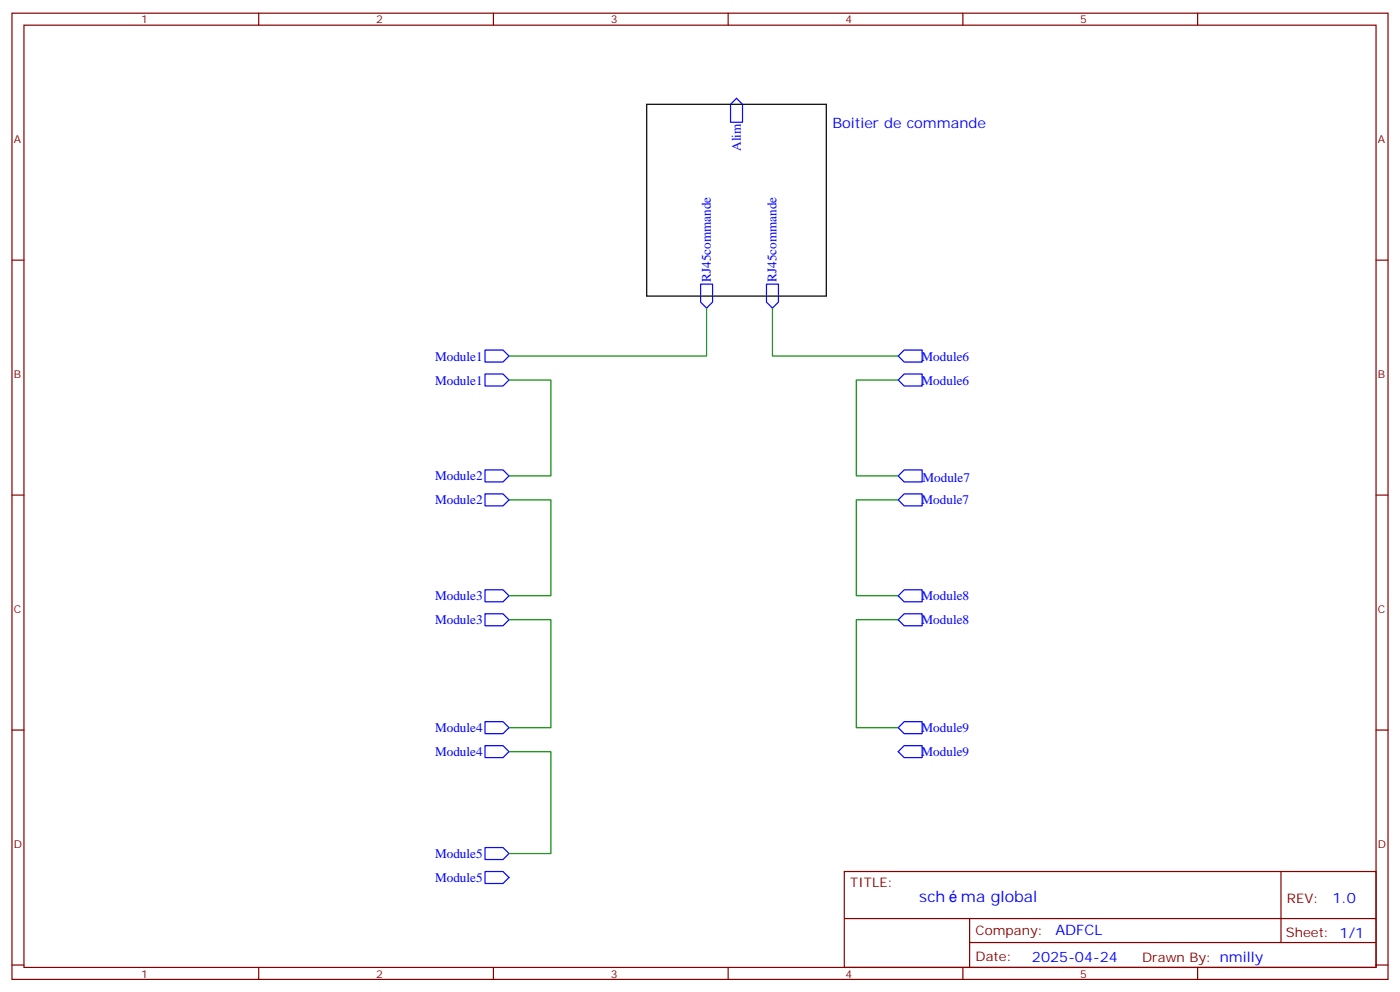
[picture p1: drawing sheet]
<svg xmlns="http://www.w3.org/2000/svg" width="412mm" height="292mm" viewBox="0 0 412 292" stroke-linecap="round" stroke-linejoin="round" font-family="sans-serif">
<g fill="none" stroke="#870000" stroke-width=".35">
<path d="M3.5 3.9h405.4v284.3h-405.4zM7.1 7.4h398.2v277.3h-398.2zM76.2 3.9v3.5M145.3 3.9v3.5M214.5 3.9v3.5M283.6 3.9v3.5M352.8 3.9v3.5M3.5 76.6h3.6M405.3 76.6h3.6M3.5 145.7h3.6M405.3 145.7h3.6M3.5 214.8h3.6"/>
<path d="M405.3 214.8h3.6M248.7 256.5h156.6v28.2h-156.6zM377.3 256.5v20.9M248.7 270.3h156.5M285.6 277.4h119.6M285.6 270.3v14.1M3.5 284h3.6M76.2 284.7v3.5M145.3 284.7v3.5M214.5 284.7v3.5M283.6 284.7v3.5M352.8 284.7v3.5"/>
<path d="M405.3 284h3.6"/>
</g>
<g fill="none" stroke="#00f" stroke-width=".35">
<path d="M217 28.9l1.7 1.8v5.3h-3.5v-5.3zM206.4 83.6h3.5v5.3l-1.8 1.8-1.7-1.8zM225.8 83.6h3.5v5.3l-1.8 1.8-1.7-1.8zM142.9 110.1h5.3l1.7 1.7-1.7 1.8h-5.3zM142.9 103h5.3l1.7 1.8-1.7 1.7h-5.3zM266.3 103h5.3v3.5h-5.3l-1.7-1.7zM266.3 110.1h5.3v3.5h-5.3l-1.7-1.8zM142.9 138.3h5.3l1.7 1.8-1.7 1.7h-5.3zM142.9 145.3h5.3l1.7 1.8-1.7 1.8h-5.3zM264.6 140.1l1.7-1.8h5.3v3.5h-5.3zM264.6 147.1l1.7-1.8h5.3v3.6h-5.3zM142.9 173.6h5.3l1.7 1.7-1.7 1.8h-5.3z"/>
<path d="M264.6 175.3l1.7-1.7h5.3v3.5h-5.3zM142.9 180.6h5.3l1.7 1.8-1.7 1.7h-5.3zM266.3 180.6h5.3v3.5h-5.3l-1.7-1.7zM142.9 212.4h5.3l1.7 1.7-1.7 1.8h-5.3zM142.9 219.4h5.3l1.7 1.8-1.7 1.8h-5.3zM266.3 219.4h5.3v3.6h-5.3l-1.7-1.8zM266.3 212.4h5.3v3.5h-5.3l-1.7-1.8zM142.9 256.5h5.3l1.7 1.7-1.7 1.8h-5.3zM142.9 249.4h5.3l1.7 1.8-1.7 1.7h-5.3z"/>
</g>
<path d="M208.1 90.7v14.1h-58.2M227.5 90.7v14.1h37.1M149.9 111.8h12.4v28.3h-12.4M264.6 111.8h-12.4v28.3h12.4M149.9 147.1h12.4v28.2h-12.4M264.6 147.1h-12.4v28.2h12.4M149.9 182.4h12.4v31.7h-12.4M264.6 182.4h-12.4v31.7h12.4M149.9 221.2h12.4v30h-12.4" fill="none" stroke="#008700" stroke-width=".35"/>
<path d="M190.5 30.7h52.9v56.4h-52.9z" fill="none" stroke="#000" stroke-width=".35"/>
<g font-size="4.6" fill="#00f">
<text x="270.8" y="265.5">sch</text>
<text x="283.1" y="265.5">ma global</text>
</g>
<g font-size="4.2" fill="#00f">
<text x="245.2" y="37.7">Boitier de commande</text>
<text x="392.5" y="265.7">1.0</text>
<text x="310.9" y="275.3">ADFCL</text>
<text x="304" y="283.1">2025-04-24</text>
</g>
<g font-size="3.9" fill="#00f">
<text x="218.2" y="44.4" transform="rotate(-90 218.2 44.4)">Alim</text>
<text x="209.4" y="82.9" transform="rotate(-90 209.4 82.9)">RJ45commande</text>
<text x="228.8" y="82.9" transform="rotate(-90 228.8 82.9)">RJ45commande</text>
<text x="128.2" y="106.3">Module1</text>
<text x="271.5" y="106.1">Module6</text>
<text x="128.2" y="113.4">Module1</text>
<text x="271.5" y="113.2">Module6</text>
<text x="128.2" y="141.3">Module2</text>
<text x="271.7" y="141.8">Module7</text>
<text x="128.2" y="148.4">Module2</text>
<text x="271.5" y="148.4">Module7</text>
<text x="128.2" y="176.6">Module3</text>
<text x="271.5" y="176.7">Module8</text>
<text x="128.2" y="183.7">Module3</text>
<text x="271.5" y="183.7">Module8</text>
<text x="128.2" y="215.4">Module4</text>
<text x="271.5" y="215.5">Module9</text>
<text x="128.2" y="222.5">Module4</text>
<text x="271.5" y="222.5">Module9</text>
<text x="128.2" y="252.4">Module5</text>
<text x="128.2" y="259.5">Module5</text>
</g>
<g font-size="3.9" fill="#800">
<text x="250.5" y="261.1">TITLE:</text>
<text x="379.1" y="265.7">REV:</text>
<text x="287.4" y="275.3">Company:</text>
<text x="378.7" y="275.9">Sheet: 1/1</text>
<text x="287.4" y="282.9">Date:</text>
<text x="336.4" y="283">Drawn By: nmilly</text>
</g>
<g font-size="3.2" fill="#800">
<text x="41.6" y="6.9">1</text>
<text x="110.8" y="6.9">2</text>
<text x="179.9" y="6.9">3</text>
<text x="249.1" y="6.9">4</text>
<text x="318.2" y="6.9">5</text>
<text x="4.1" y="42">A</text>
<text x="405.9" y="42">A</text>
<text x="4.1" y="111.1">B</text>
<text x="405.9" y="111.1">B</text>
<text x="4.1" y="180.3">C</text>
<text x="405.9" y="180.3">C</text>
<text x="4.1" y="249.4">D</text>
<text x="405.9" y="249.4">D</text>
<text x="41.6" y="287.7">1</text>
<text x="110.8" y="287.7">2</text>
<text x="179.9" y="287.7">3</text>
<text x="249.1" y="287.7">4</text>
<text x="318.2" y="287.7">5</text>
</g>
</svg>
